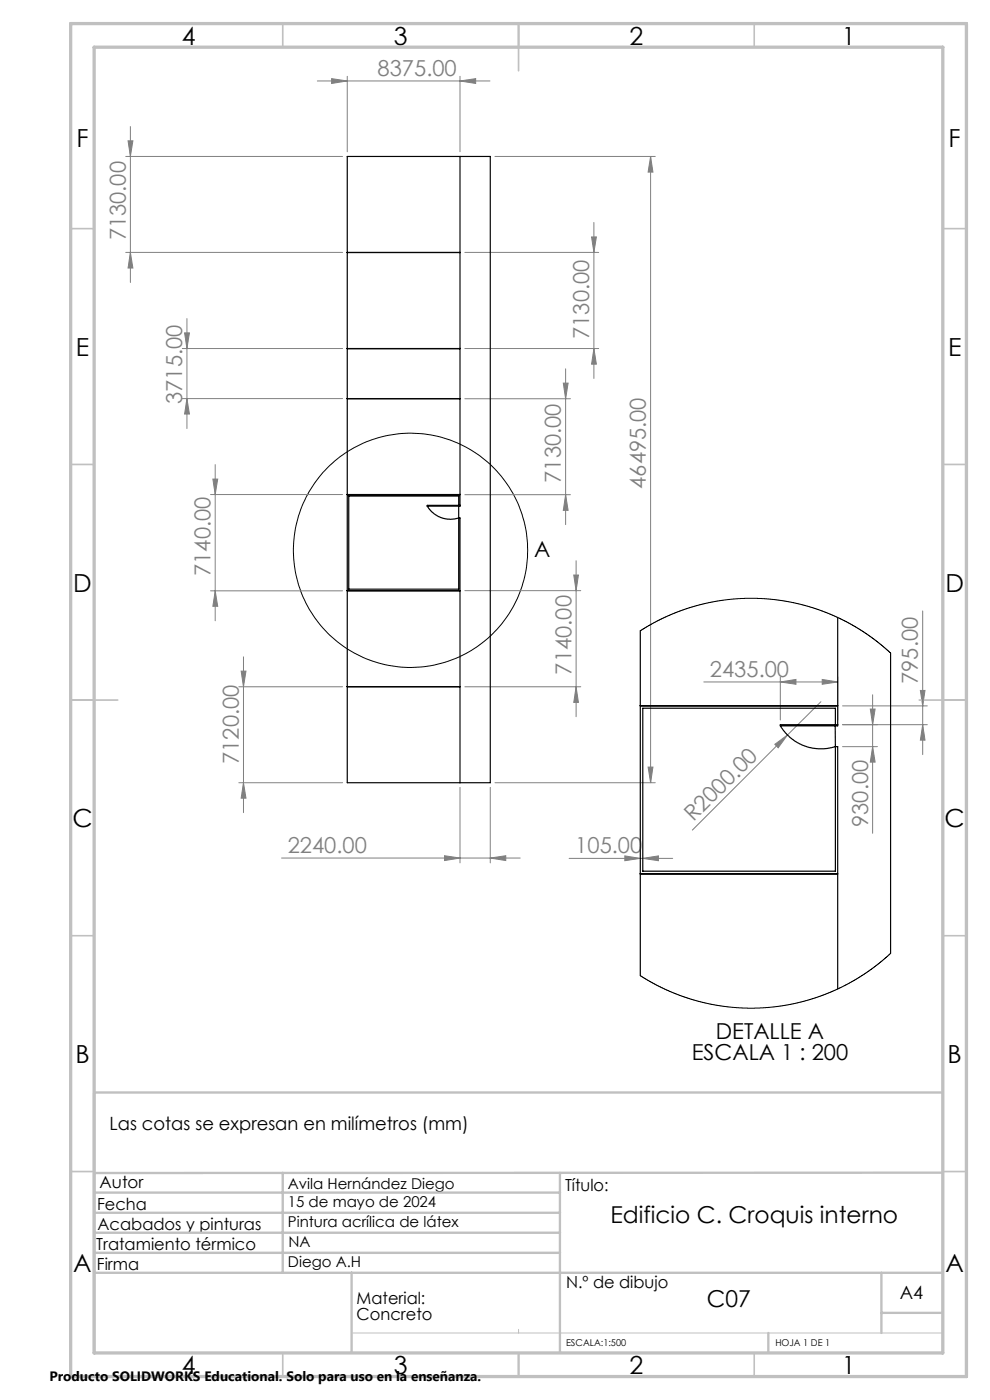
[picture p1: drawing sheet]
<svg xmlns="http://www.w3.org/2000/svg" width="210mm" height="297mm" viewBox="0 0 210 297" stroke-linecap="round" stroke-linejoin="round" font-family="sans-serif">
<circle cx="87.1" cy="116.7" r="24.8" fill="none" stroke="#000" stroke-width=".21"/>
<g fill="none" stroke="#808080" stroke-width=".21">
<path d="M67.3 17.2h36.6M70.3 16.7l3.4 .5-3.4 .5zM73.7 16.2v16M97.6 17.2l3.3-.5v1zM97.6 16.2v16M26.7 33.2h46M27.2 29.9h1l-.5 3.3zM27.7 26.8v33.1M105 33.2h34M138 33.2v132.8M138 33.2l.5 3.3h-1zM26.7 53.5h46"/>
<path d="M27.7 53.5l.5 3.4h-1zM98.6 53.5h28.4M125.5 50.3h1l-.5 3.2zM126 47.2v33.1M38.7 73.9h34M39.2 70.6h1l-.5 3.3zM39.7 67.6v23.3M98.6 73.9h28.4M120 78.2v33.1M126 73.9l.5 3.4h-1zM38.7 84.6h34M39.7 84.6l.5 3.2h-1z"/>
<path d="M45.6 98.6v33.1M98.6 84.6h22.4M119.5 81.3h1l-.5 3.3zM44.7 104.9h28M45.2 101.6h1l-.6 3.3zM98.6 104.9h22.4M120 104.9l.5 3.4h-1zM122.2 119v33M44.7 125.3h28M45.6 125.3l.6 3.3h-1zM51.6 139.3v33.1M98.6 125.3h24.6"/>
<path d="M121.7 122h1l-.5 3.3zM195.7 129.6v30.5M50.7 145.7h22M51.2 142.4h1l-.6 3.3zM98.6 145.7h24.6M122.2 145.7l.5 3.3h-1zM149.3 144.7h28.4M164.4 157.9l2.6-2-1.9 2.7zM165.5 144.7l3.3-.6v1.1zM165.5 143.6v9.1M167 155.9l-20.1 20.2M174.1 148.9l-7.1 7"/>
<path d="M174.4 144.1l3.3 .6-3.3 .5zM177.7 143.6v9.1M178.7 149.8h18M178.7 158.4h7.4M184.6 150.4h1l-.5 3.3zM185.1 147.4v29.4M185.1 158.4l.5 3.3h-1zM195.2 146.5h1l-.5 3.3zM195.7 153.7l.5 3.3h-1zM196.7 153.7h-18M50.7 166h22M51.6 166l.6 3.3h-1z"/>
<path d="M97.6 167v16.1M104 167v16.1M105 166h34M137.5 162.7h1l-.5 3.3zM59.7 182h50.6M94.3 181.5l3.3 .5-3.3 .6zM104 182l3.3-.5v1.1zM120.7 182.1h22M132.5 181.6l3.3 .5-3.3 .5zM136.3 182.1l3.4-.5v1z"/>
</g>
<path d="M74.6 282.8h125.4M110 282v.8" fill="none" stroke="#c0c0c0" stroke-width=".21"/>
<g fill="none" stroke="#c0c0c0" stroke-width=".35">
<path d="M60 5v5M110 5v10M160 5v5M15 48.5h5M200 48.5h5M15 98.5h5M200 98.5h5M15 148.5h10M195 148.5h10M15 198.5h5M200 198.5h5M15 248.5h5"/>
<path d="M200 248.5h5M60 287v5M110 287v5M160 287v5"/>
</g>
<g fill="none" stroke="#c0c0c0" stroke-width=".5">
<path d="M200 231.8h-180v55.2M20 257.3h98.8M20 253h98.8M60 248.8v21.2M118.8 248.8v38.2M200 248.8h-180M20 265.8h98.8M20 261.5h98.8M20 270h180M74.6 270v17M187 270v12.8M187 278.5h13"/>
<path d="M163 282.8v4.2"/>
</g>
<path d="M15 5h190v287h-190zM20 10h180v277h-180z" fill="none" stroke="#c0c0c0" stroke-width=".7"/>
<g fill="#808080">
<path d="M164.4 157.9l2.6-2-1.9 2.7z"/>
<path d="M174.4 144.1l3.3 .6-3.3 .5zM165.5 144.7l3.3-.6v1.1z"/>
<path d="M132.5 181.6l3.3 .5-3.3 .5zM136.3 182.1l3.4-.5v1z"/>
<path d="M94.3 181.5l3.3 .5-3.3 .6zM104 182l3.3-.5v1.1z"/>
<path d="M70.3 16.7l3.4 .5-3.4 .5zM97.6 17.2l3.3-.5v1z"/>
<path d="M51.6 166l.6 3.3h-1zM51.2 142.4h1l-.6 3.3z"/>
<path d="M195.2 146.5h1l-.5 3.3zM195.7 153.7l.5 3.3h-1z"/>
<path d="M138 33.2l.5 3.3h-1zM137.5 162.7h1l-.5 3.3zM27.2 29.9h1l-.5 3.3zM27.7 53.5l.5 3.4h-1zM125.5 50.3h1l-.5 3.2zM126 73.9l.5 3.4h-1zM39.2 70.6h1l-.5 3.3zM39.7 84.6l.5 3.2h-1zM119.5 81.3h1l-.5 3.3zM120 104.9l.5 3.4h-1zM45.2 101.6h1l-.6 3.3zM45.6 125.3l.6 3.3h-1zM121.7 122h1l-.5 3.3zM122.2 145.7l.5 3.3h-1zM184.6 150.4h1l-.5 3.3zM185.1 158.4l.5 3.3h-1z"/>
</g>
<g fill="none" stroke="#000" stroke-width=".25">
<path d="M73.7 33.2h30.3v132.8h-30.3zM97.6 33.2v74.2h-7M73.7 53.5h23.9M73.7 74h23.9M73.7 73.9h23.9M73.7 84.6h23.9M73.7 104.9h23.9M90.6 107.4l1.4 1.6 1.6 .8 1.8 .4 2.2-.3v56.1M97.3 107.2v-2h-23.3v19.8h23.3v-17.6M97.6 107.2h-7v.2M73.7 125.3h23.9M135.8 133.8v73.2"/>
<path d="M177.7 131v23h-12.2M188.9 138.5v63.7M73.7 145.7h23.9M135.8 149.8h41.9M135.8 149.7h41.9M165.5 154l1.1 1.5 .9 .8 1.7 1.3 1.4 .7 1.2 .3 1.7 .3 1.7-.1 2-.4M177.2 154v4.4M177.2 158.4h.5v26.9h-41.9M177.2 153.7v-3.5h-40.9v34.6h40.9v-26.4M177.7 153.7h-12.2v.3M135.8 185.4h41.9v24.4"/>
</g>
<path d="M135.8 133.8l3.4-2 3.3-1.5 3.2-1.2 3.5-1 3.7-.7 3.1-.4 4.7-.1 2.4 .2 3.8 .5 3.8 .8 2.9 .9 3.1 1.2 3.5 1.7 2.8 1.7 3 2.1 2.9 2.5M188.9 202.2l-2.7 2.4-2.9 2.1-3.2 1.9-3.1 1.5-3.7 1.5-3.4 1-4 .8-3 .3-2.8 .2-4.3-.2-3.3-.3-3.5-.7-4.1-1.3-3.1-1.2-3.2-1.6-2.8-1.6" fill="none" stroke="#000" stroke-width=".21"/>
<g font-size="5.3">
<text x="38.5" y="9.5">4</text>
<text x="83.5" y="9.5">3</text>
<text x="133.6" y="9.5">2</text>
<text x="178.6" y="9.5">1</text>
<text x="16.2" y="31.3">F</text>
<text x="201.2" y="31.3">F</text>
<text x="16.1" y="75.5">E</text>
<text x="201.1" y="75.5">E</text>
<text x="15.5" y="125.5">D</text>
<text x="200.5" y="125.5">D</text>
<text x="15.4" y="175.5">C</text>
<text x="200.4" y="175.5">C</text>
<text x="16" y="225.5">B</text>
<text x="201" y="225.5">B</text>
<text x="15.5" y="269.8">A</text>
<text x="200.5" y="269.8">A</text>
<text x="38.5" y="291.5">4</text>
<text x="83.5" y="291.5">3</text>
<text x="133.6" y="291.5">2</text>
<text x="178.6" y="291.5">1</text>
</g>
<g font-size="4.9">
<text x="129.5" y="259.4">Edificio C. Croquis interno</text>
<text x="150" y="277.3">C07</text>
</g>
<g font-size="4.7" fill="#808080">
<text x="80.1" y="16.2">8375.00</text>
<text x="26.7" y="51" transform="rotate(-90 26.7 51)">7130.00</text>
<text x="125" y="71.9" transform="rotate(-90 125 71.9)">7130.00</text>
<text x="38.7" y="85.7" transform="rotate(-90 38.7 85.7)">3715.00</text>
<text x="119" y="102.4" transform="rotate(-90 119 102.4)">7130.00</text>
<text x="137" y="103.7" transform="rotate(-90 137 103.7)">46495.00</text>
<text x="44.7" y="122.2" transform="rotate(-90 44.7 122.2)">7140.00</text>
<text x="121.2" y="143.1" transform="rotate(-90 121.2 143.1)">7140.00</text>
<text x="150.6" y="143.6">2435.00</text>
<text x="194.7" y="145.1" transform="rotate(-90 194.7 145.1)">795.00</text>
<text x="50.7" y="162.1" transform="rotate(-90 50.7 162.1)">7120.00</text>
<text x="147.1" y="174.5" transform="rotate(-45 147.1 174.5)">R2000.00</text>
<text x="184.1" y="175.5" transform="rotate(-90 184.1 175.5)">930.00</text>
<text x="61" y="181">2240.00</text>
<text x="122" y="181.1">105.00</text>
</g>
<g font-size="4.7">
<text x="113.3" y="118.1">A</text>
<text x="151.8" y="220.4">DETALLE A</text>
<text x="146.7" y="224.9">ESCALA 1 : 200</text>
</g>
<g font-size="3.9">
<text x="23.2" y="239.7">Las cotas se expresan en milímetros (mm)</text>
<text x="190.9" y="275.5">A4</text>
</g>
<g font-size="3.5">
<text x="20.6" y="256.8">Fecha</text>
<text x="21.1" y="252">Autor</text>
<text x="119.9" y="252.6">Título:</text>
<text x="20.7" y="261">Acabados y pinturas</text>
<text x="20.4" y="265.1">Tratamiento térmico</text>
<text x="20.5" y="269.5">Firma</text>
<text x="120.1" y="273.2">N.º de dibujo</text>
<text x="75.6" y="276.6">Material:</text>
<text x="75.6" y="280.1">Concreto</text>
</g>
<g font-size="3.2">
<text x="61.1" y="252.3">Avila Hernández Diego</text>
<text x="61.1" y="256.1">15 de mayo de 2024</text>
<text x="61.1" y="260.4">Pintura acrílica de látex</text>
<text x="61.1" y="268.8">Diego A.H</text>
<text x="61.2" y="264.6">NA</text>
</g>
<text font-size="2.9" x="10.5" y="292.9">Producto SOLIDWORKS Educational. Solo para uso en la enseñanza.</text>
<g font-size="2">
<text x="120.1" y="285.6">ESCALA:1:500</text>
<text x="164.5" y="285.6">HOJA 1 DE 1</text>
</g>
</svg>
